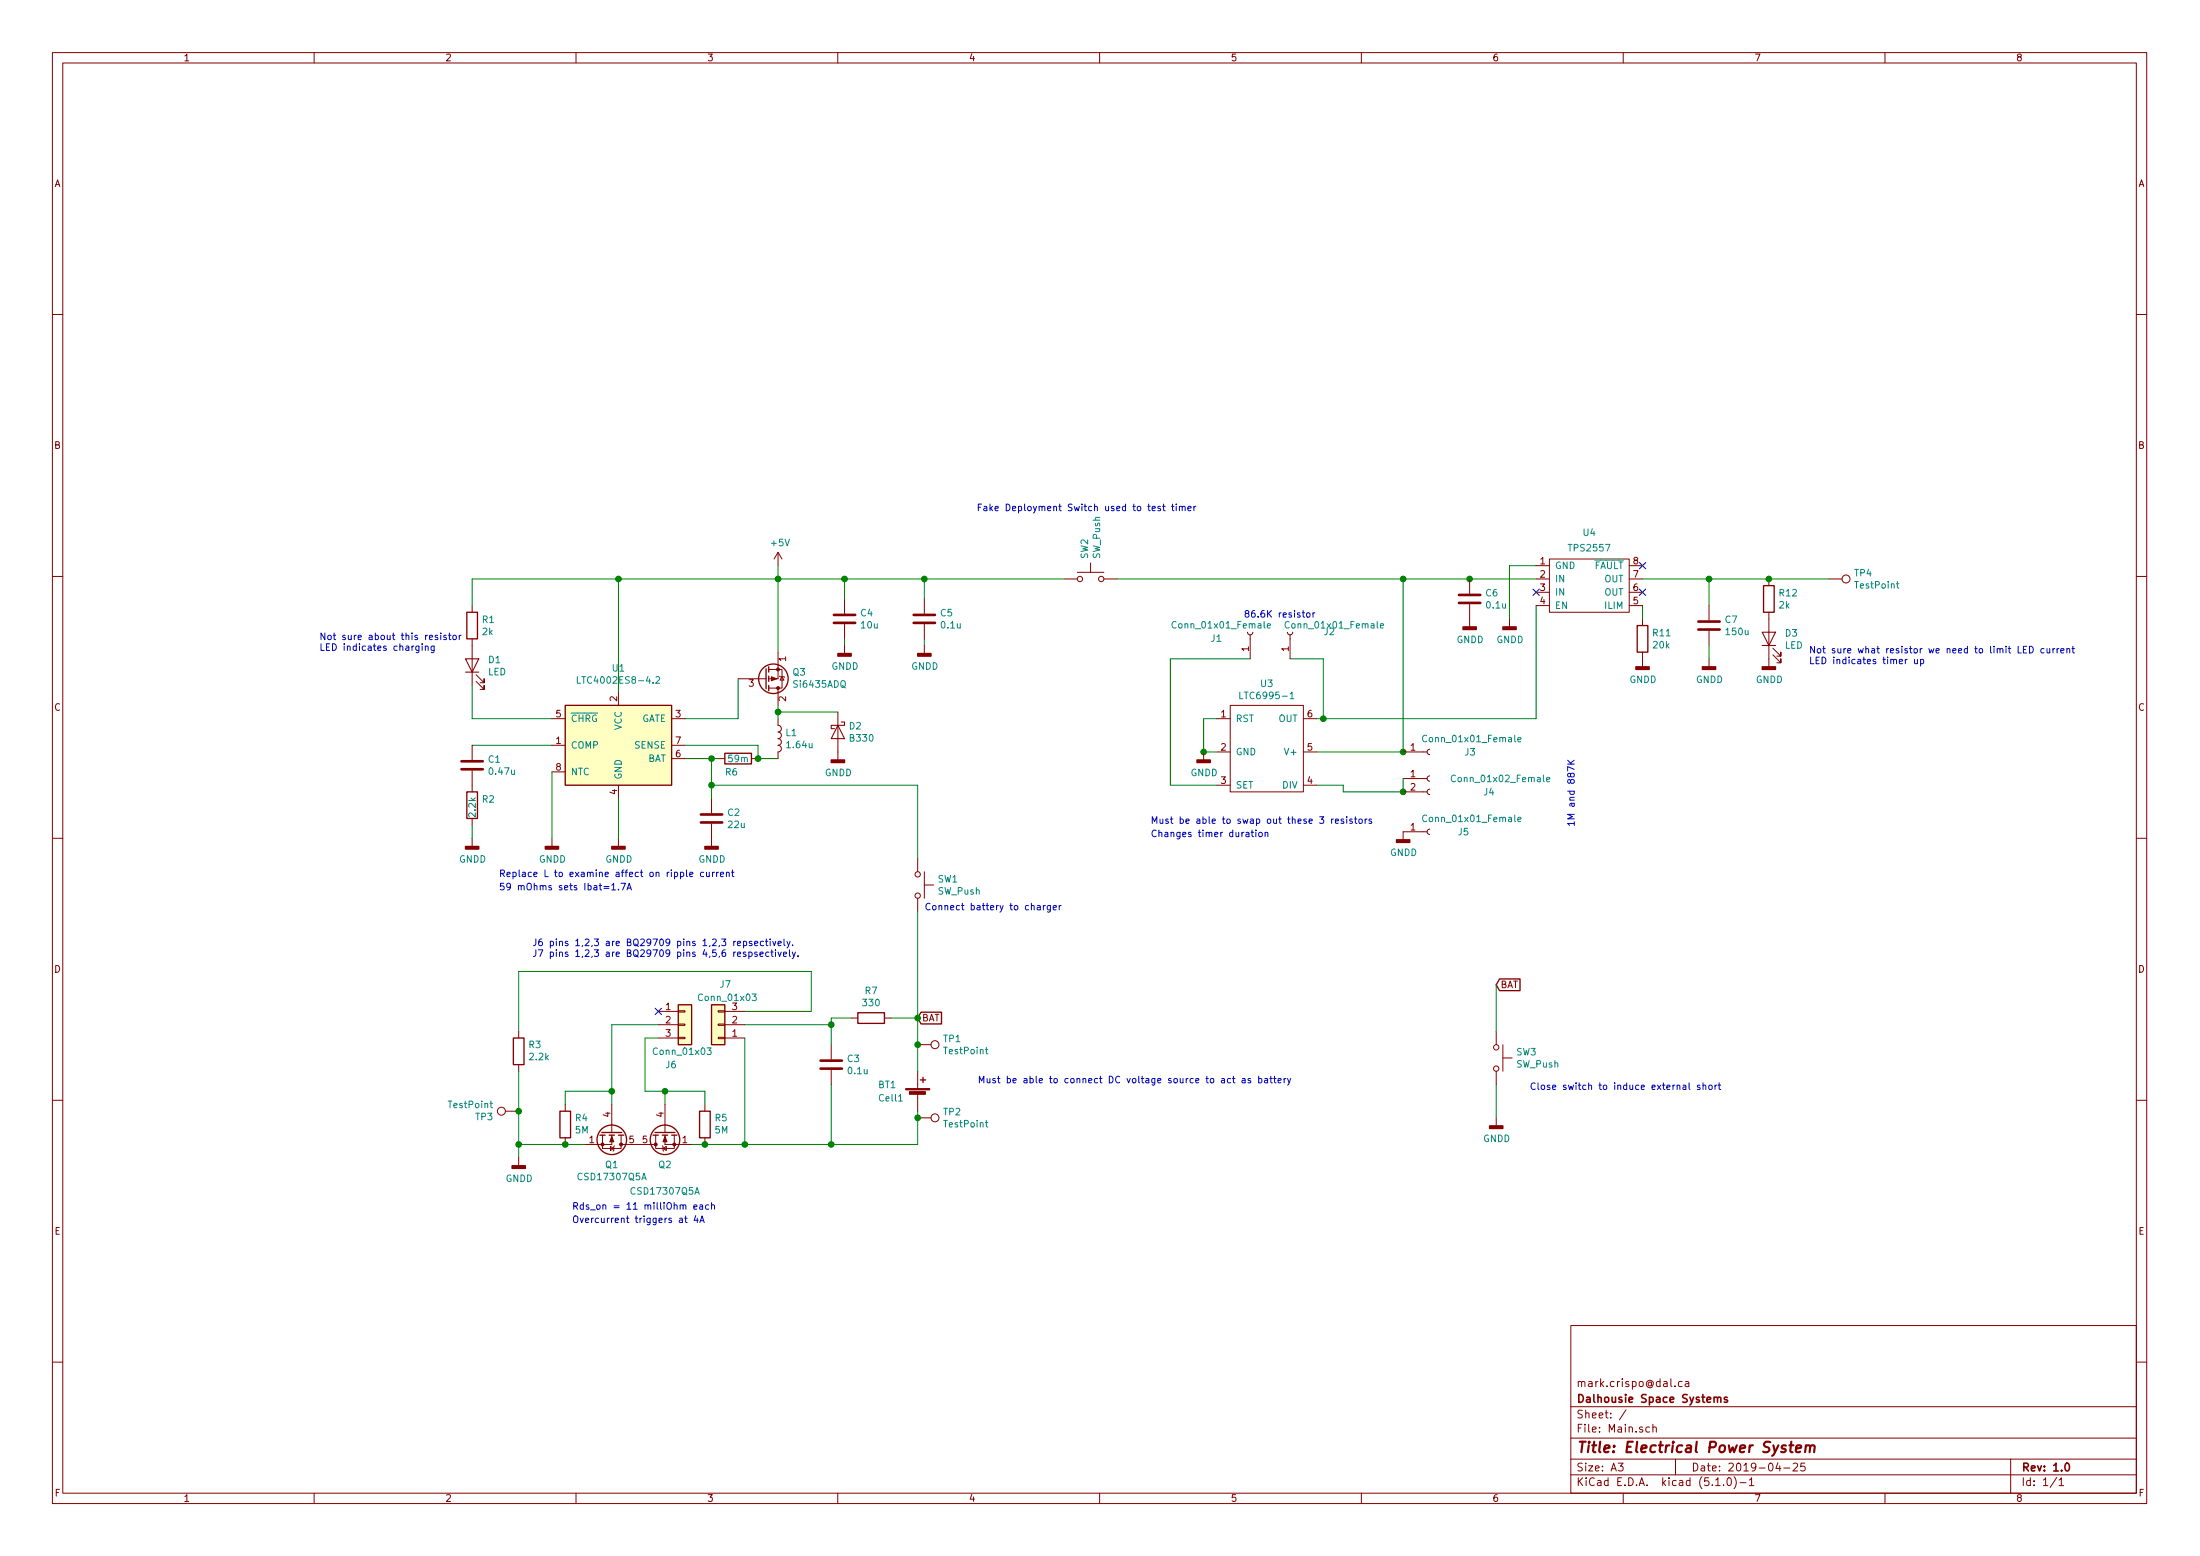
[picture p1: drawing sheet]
EESchema Schematic File Version 4
LIBS:Main-cache
EELAYER 29 0
EELAYER END
$Descr A3 16535 11693
encoding utf-8
Sheet 1 1
Title "Electrical Power System"
Date "2019-04-25"
Rev "1.0"
Comp "Dalhousie Space Systems"
Comment1 "mark.crispo@dal.ca"
Comment2 ""
Comment3 ""
Comment4 ""
$EndDescr
Connection ~ 9050 5650
$Comp
L power:GNDD #PWR010
U 1 1
P 9050 5650
F 0 "#PWR010" H 9050 5400 50  0001 C CNN
F 1 "GNDD" H 9054 5495 50  0000 C CNN
F 2 "" H 9050 5650 50  0001 C CNN
F 3 "" H 9050 5650 50  0001 C CNN
	1    9050 5650
	1    0    0    -1  
$EndComp
Wire Wire Line
	12850 4550 12850 4350
Wire Wire Line
	12350 4350 12850 4350
Wire Wire Line
	9950 5400 11550 5400
Wire Wire Line
	11550 5400 11550 4550
Wire Wire Line
	11350 4250 11550 4250
Wire Wire Line
	11350 4650 11350 4250
Connection ~ 10550 4350
NoConn ~ 11550 4450
NoConn ~ 12350 4450
Wire Wire Line
	11050 4350 11550 4350
Connection ~ 11050 4350
$Comp
L Device:R R11
U 1 1
P 12350 4800
F 0 "R11" H 12420 4846 50  0000 L CNN
F 1 "20k" H 12420 4755 50  0000 L CNN
F 2 "Resistor_SMD:R_1206_3216Metric" V 12280 4800 50  0001 C CNN
F 3 "~" H 12350 4800 50  0001 C CNN
	1    12350 4800
	1    0    0    -1  
$EndComp
$Comp
L Device:C C6
U 1 1
P 11050 4500
F 0 "C6" H 11165 4546 50  0000 L CNN
F 1 "0.1u" H 11165 4455 50  0000 L CNN
F 2 "Capacitor_SMD:C_1206_3216Metric" H 11088 4350 50  0001 C CNN
F 3 "~" H 11050 4500 50  0001 C CNN
	1    11050 4500
	1    0    0    -1  
$EndComp
$Comp
L power:GNDD #PWR012
U 1 1
P 11050 4650
F 0 "#PWR012" H 11050 4400 50  0001 C CNN
F 1 "GNDD" H 11054 4495 50  0000 C CNN
F 2 "" H 11050 4650 50  0001 C CNN
F 3 "" H 11050 4650 50  0001 C CNN
	1    11050 4650
	1    0    0    -1  
$EndComp
$Comp
L Device:C C7
U 1 1
P 12850 4700
F 0 "C7" H 12965 4746 50  0000 L CNN
F 1 "150u" H 12965 4655 50  0000 L CNN
F 2 "Capacitor_SMD:C_1206_3216Metric" H 12888 4550 50  0001 C CNN
F 3 "~" H 12850 4700 50  0001 C CNN
	1    12850 4700
	1    0    0    -1  
$EndComp
$Comp
L power:GNDD #PWR016
U 1 1
P 12850 4950
F 0 "#PWR016" H 12850 4700 50  0001 C CNN
F 1 "GNDD" H 12854 4795 50  0000 C CNN
F 2 "" H 12850 4950 50  0001 C CNN
F 3 "" H 12850 4950 50  0001 C CNN
	1    12850 4950
	1    0    0    -1  
$EndComp
Wire Wire Line
	11050 4350 10550 4350
$Comp
L power:GNDD #PWR015
U 1 1
P 12350 4950
F 0 "#PWR015" H 12350 4700 50  0001 C CNN
F 1 "GNDD" H 12354 4795 50  0000 C CNN
F 2 "" H 12350 4950 50  0001 C CNN
F 3 "" H 12350 4950 50  0001 C CNN
	1    12350 4950
	1    0    0    -1  
$EndComp
$Comp
L power:GNDD #PWR014
U 1 1
P 11350 4650
F 0 "#PWR014" H 11350 4400 50  0001 C CNN
F 1 "GNDD" H 11354 4495 50  0000 C CNN
F 2 "" H 11350 4650 50  0001 C CNN
F 3 "" H 11350 4650 50  0001 C CNN
	1    11350 4650
	1    0    0    -1  
$EndComp
Connection ~ 10550 5650
Wire Wire Line
	10550 5650 10550 4350
Wire Wire Line
	10100 5950 10550 5950
Wire Wire Line
	9900 5650 10550 5650
Wire Wire Line
	9950 5400 9900 5400
Connection ~ 9950 5400
Wire Wire Line
	9950 4950 9950 5400
Text Notes 8650 6200 0    50   ~ 0
Must be able to swap out these 3 resistors
Wire Wire Line
	8800 4950 9400 4950
Wire Wire Line
	8800 5900 8800 4950
Wire Wire Line
	9150 5900 8800 5900
Wire Wire Line
	9050 5400 9150 5400
Wire Wire Line
	9050 5650 9050 5400
Wire Wire Line
	9150 5650 9050 5650
Wire Wire Line
	10100 5900 9900 5900
Wire Wire Line
	10100 5950 10100 5900
$Comp
L Main-rescue:LTC6995-1-CustomSymbols U3
U 1 1
P 9550 5650
F 0 "U3" H 9525 6165 50  0000 C CNN
F 1 "LTC6995-1" H 9525 6074 50  0000 C CNN
F 2 "Package_TO_SOT_SMD:TSOT-23-6" H 9550 5650 50  0001 C CNN
F 3 "" H 9550 5650 50  0001 C CNN
	1    9550 5650
	1    0    0    -1  
$EndComp
Text Notes 9000 3850 2    50   ~ 0
Fake Deployment Switch used to test timer
$Comp
L Switch:SW_Push SW2
U 1 1
P 8200 4350
F 0 "SW2" V 8154 4498 50  0000 L CNN
F 1 "SW_Push" V 8245 4498 50  0000 L CNN
F 2 "Button_Switch_SMD:SW_DIP_SPSTx01_Slide_6.7x4.1mm_W6.73mm_P2.54mm_LowProfile_JPin" H 8200 4550 50  0001 C CNN
F 3 "~" H 8200 4550 50  0001 C CNN
	1    8200 4350
	1    0    0    -1  
$EndComp
Wire Wire Line
	3900 8600 3900 8700
$Comp
L power:GNDD #PWR02
U 1 1
P 3900 8700
F 0 "#PWR02" H 3900 8450 50  0001 C CNN
F 1 "GNDD" H 3904 8545 50  0000 C CNN
F 2 "" H 3900 8700 50  0001 C CNN
F 3 "" H 3900 8700 50  0001 C CNN
	1    3900 8700
	1    0    0    -1  
$EndComp
$Comp
L Device:Battery_Cell BT1
U 1 1
P 6900 8250
AR Path="/5D06CFB5" Ref="BT1"  Part="1" 
AR Path="/5D07F3FC/5D06CFB5" Ref="BT?"  Part="1" 
AR Path="/5D0A75A0/5D06CFB5" Ref="BT?"  Part="1" 
AR Path="/5D0B1FBC/5D06CFB5" Ref="BT?"  Part="1" 
AR Path="/5D0BC9BA/5D06CFB5" Ref="BT?"  Part="1" 
F 0 "BT1" H 6600 8350 50  0000 L CNN
F 1 "Cell1" H 6600 8250 50  0000 L CNN
F 2 "Battery:BatteryHolder_Keystone_1042_1x18650" V 6900 8310 50  0001 C CNN
F 3 "~" V 6900 8310 50  0001 C CNN
	1    6900 8250
	1    0    0    -1  
$EndComp
$Comp
L Device:R R7
U 1 1
P 6550 7650
AR Path="/5D06CFC4" Ref="R7"  Part="1" 
AR Path="/5D07F3FC/5D06CFC4" Ref="R?"  Part="1" 
AR Path="/5D0A75A0/5D06CFC4" Ref="R?"  Part="1" 
AR Path="/5D0B1FBC/5D06CFC4" Ref="R?"  Part="1" 
AR Path="/5D0BC9BA/5D06CFC4" Ref="R?"  Part="1" 
F 0 "R7" V 6343 7650 50  0000 C CNN
F 1 "330" V 6434 7650 50  0000 C CNN
F 2 "Resistor_SMD:R_1206_3216Metric" V 6480 7650 50  0001 C CNN
F 3 "~" H 6550 7650 50  0001 C CNN
	1    6550 7650
	0    1    1    0   
$EndComp
Wire Wire Line
	6700 7650 6900 7650
$Comp
L Device:C C3
U 1 1
P 6250 8000
AR Path="/5D06CFCC" Ref="C3"  Part="1" 
AR Path="/5D07F3FC/5D06CFCC" Ref="C?"  Part="1" 
AR Path="/5D0A75A0/5D06CFCC" Ref="C?"  Part="1" 
AR Path="/5D0B1FBC/5D06CFCC" Ref="C?"  Part="1" 
AR Path="/5D0BC9BA/5D06CFCC" Ref="C?"  Part="1" 
F 0 "C3" H 6365 8046 50  0000 L CNN
F 1 "0.1u" H 6365 7955 50  0000 L CNN
F 2 "Capacitor_SMD:C_1206_3216Metric" H 6288 7850 50  0001 C CNN
F 3 "~" H 6250 8000 50  0001 C CNN
	1    6250 8000
	1    0    0    -1  
$EndComp
Wire Wire Line
	6250 7850 6250 7700
Wire Wire Line
	6250 7650 6400 7650
Connection ~ 6250 8600
Wire Wire Line
	6250 8600 6900 8600
Wire Wire Line
	3900 7300 3900 7750
$Comp
L Device:R R3
U 1 1
P 3900 7900
AR Path="/5D06CFDC" Ref="R3"  Part="1" 
AR Path="/5D07F3FC/5D06CFDC" Ref="R?"  Part="1" 
AR Path="/5D0A75A0/5D06CFDC" Ref="R?"  Part="1" 
AR Path="/5D0B1FBC/5D06CFDC" Ref="R?"  Part="1" 
AR Path="/5D0BC9BA/5D06CFDC" Ref="R?"  Part="1" 
F 0 "R3" H 3830 7854 50  0000 R CNN
F 1 "2.2k" H 3830 7945 50  0000 R CNN
F 2 "Resistor_SMD:R_1206_3216Metric" V 3830 7900 50  0001 C CNN
F 3 "~" H 3900 7900 50  0001 C CNN
	1    3900 7900
	-1   0    0    1   
$EndComp
$Comp
L Device:R R5
U 1 1
P 5300 8450
AR Path="/5D06CFE4" Ref="R5"  Part="1" 
AR Path="/5D07F3FC/5D06CFE4" Ref="R?"  Part="1" 
AR Path="/5D0A75A0/5D06CFE4" Ref="R?"  Part="1" 
AR Path="/5D0B1FBC/5D06CFE4" Ref="R?"  Part="1" 
AR Path="/5D0BC9BA/5D06CFE4" Ref="R?"  Part="1" 
F 0 "R5" H 5230 8404 50  0000 R CNN
F 1 "5M" H 5230 8495 50  0000 R CNN
F 2 "Resistor_SMD:R_1206_3216Metric" V 5230 8450 50  0001 C CNN
F 3 "~" H 5300 8450 50  0001 C CNN
	1    5300 8450
	-1   0    0    1   
$EndComp
Wire Wire Line
	6900 8350 6900 8400
Wire Wire Line
	6250 8150 6250 8600
Wire Wire Line
	3900 8050 3900 8350
$Comp
L Device:R R4
U 1 1
P 4250 8450
AR Path="/5D06CFF0" Ref="R4"  Part="1" 
AR Path="/5D07F3FC/5D06CFF0" Ref="R?"  Part="1" 
AR Path="/5D0A75A0/5D06CFF0" Ref="R?"  Part="1" 
AR Path="/5D0B1FBC/5D06CFF0" Ref="R?"  Part="1" 
AR Path="/5D0BC9BA/5D06CFF0" Ref="R?"  Part="1" 
F 0 "R4" H 4180 8404 50  0000 R CNN
F 1 "5M" H 4180 8495 50  0000 R CNN
F 2 "Resistor_SMD:R_1206_3216Metric" V 4180 8450 50  0001 C CNN
F 3 "~" H 4250 8450 50  0001 C CNN
	1    4250 8450
	-1   0    0    1   
$EndComp
Connection ~ 4250 8600
Wire Wire Line
	4250 8600 4400 8600
Wire Wire Line
	3900 8600 4250 8600
Wire Wire Line
	4250 8300 4250 8200
Wire Wire Line
	4250 8200 4600 8200
Wire Wire Line
	4600 8200 4600 8300
Wire Wire Line
	5300 8300 5300 8200
Wire Wire Line
	5300 8200 5000 8200
Wire Wire Line
	5000 8200 5000 8300
Text Notes 4300 9100 0    50   ~ 0
Rds_on = 11 milliOhm each
Text Notes 4300 9200 0    50   ~ 0
Overcurrent triggers at 4A
Connection ~ 5300 8600
Wire Wire Line
	5300 8600 5200 8600
Wire Wire Line
	6900 7650 6900 7850
Connection ~ 3900 8600
$Comp
L Device:R R?
U 1 1
P 5550 5700
AR Path="/5CF0B678/5D084F67" Ref="R?"  Part="1" 
AR Path="/5D084F67" Ref="R6"  Part="1" 
F 0 "R6" V 5650 5650 50  0000 C CNN
F 1 "59m" V 5550 5700 50  0000 C CNN
F 2 "Resistor_SMD:R_1206_3216Metric" V 5480 5700 50  0001 C CNN
F 3 "~" H 5550 5700 50  0001 C CNN
	1    5550 5700
	0    1    1    0   
$EndComp
Wire Wire Line
	5700 5600 5700 5700
Wire Wire Line
	5150 5600 5700 5600
Wire Wire Line
	5150 5700 5350 5700
Connection ~ 5350 5700
Wire Wire Line
	5350 5700 5400 5700
$Comp
L Device:C C2
U 1 1
P 5350 6150
F 0 "C2" H 5465 6196 50  0000 L CNN
F 1 "22u" H 5465 6105 50  0000 L CNN
F 2 "Capacitor_SMD:C_1206_3216Metric" H 5388 6000 50  0001 C CNN
F 3 "~" H 5350 6150 50  0001 C CNN
	1    5350 6150
	1    0    0    -1  
$EndComp
$Comp
L Device:L L?
U 1 1
P 5850 5550
AR Path="/5CF0B678/5D084F78" Ref="L?"  Part="1" 
AR Path="/5D084F78" Ref="L1"  Part="1" 
F 0 "L1" H 5903 5596 50  0000 L CNN
F 1 "1.64u" H 5903 5505 50  0000 L CNN
F 2 "Inductor_SMD:L_1206_3216Metric" H 5850 5550 50  0001 C CNN
F 3 "~" H 5850 5550 50  0001 C CNN
	1    5850 5550
	1    0    0    -1  
$EndComp
Connection ~ 5700 5700
$Comp
L Device:Q_PMOS_SDG Q3
U 1 1
P 5750 5100
F 0 "Q3" H 5956 5054 50  0000 L CNN
F 1 "Si6435ADQ" H 5956 5145 50  0000 L CNN
F 2 "Package_SO:TSSOP-8_4.4x3mm_P0.65mm" H 5950 5200 50  0001 C CNN
F 3 "~" H 5750 5100 50  0001 C CNN
	1    5750 5100
	1    0    0    1   
$EndComp
Wire Wire Line
	5700 5700 5850 5700
Wire Wire Line
	5150 5400 5550 5400
Wire Wire Line
	5850 5300 5850 5350
Connection ~ 5850 5350
Wire Wire Line
	5850 5350 5850 5400
Wire Wire Line
	5550 5100 5550 5400
Wire Wire Line
	5850 5350 6300 5350
Wire Wire Line
	4150 5600 3550 5600
$Comp
L Device:C C1
U 1 1
P 3550 5750
F 0 "C1" H 3665 5796 50  0000 L CNN
F 1 "0.47u" H 3665 5705 50  0000 L CNN
F 2 "Capacitor_SMD:C_1206_3216Metric" H 3588 5600 50  0001 C CNN
F 3 "~" H 3550 5750 50  0001 C CNN
	1    3550 5750
	1    0    0    -1  
$EndComp
$Comp
L Device:R R2
U 1 1
P 3550 6050
F 0 "R2" H 3620 6096 50  0000 L CNN
F 1 "2.2k" V 3550 5950 50  0000 L CNN
F 2 "Resistor_SMD:R_1206_3216Metric" V 3480 6050 50  0001 C CNN
F 3 "~" H 3550 6050 50  0001 C CNN
	1    3550 6050
	1    0    0    -1  
$EndComp
$Comp
L Device:C C4
U 1 1
P 6350 4650
F 0 "C4" H 6465 4696 50  0000 L CNN
F 1 "10u" H 6465 4605 50  0000 L CNN
F 2 "Capacitor_SMD:C_1206_3216Metric" H 6388 4500 50  0001 C CNN
F 3 "~" H 6350 4650 50  0001 C CNN
	1    6350 4650
	1    0    0    -1  
$EndComp
$Comp
L Device:C C5
U 1 1
P 6950 4650
F 0 "C5" H 7065 4696 50  0000 L CNN
F 1 "0.1u" H 7065 4605 50  0000 L CNN
F 2 "Capacitor_SMD:C_1206_3216Metric" H 6988 4500 50  0001 C CNN
F 3 "~" H 6950 4650 50  0001 C CNN
	1    6950 4650
	1    0    0    -1  
$EndComp
Wire Wire Line
	4650 5200 4650 4350
Wire Wire Line
	4650 4350 5850 4350
Wire Wire Line
	6950 4350 6950 4500
Wire Wire Line
	6350 4500 6350 4350
Connection ~ 6350 4350
Wire Wire Line
	6350 4350 6950 4350
Wire Wire Line
	5850 4900 5850 4350
Connection ~ 5850 4350
Wire Wire Line
	5850 4350 6350 4350
Wire Wire Line
	6950 4850 6950 4800
Wire Wire Line
	6350 4850 6350 4800
$Comp
L power:GNDD #PWR?
U 1 1
P 3550 6300
AR Path="/5CF0B678/5D084FB6" Ref="#PWR?"  Part="1" 
AR Path="/5D084FB6" Ref="#PWR01"  Part="1" 
F 0 "#PWR01" H 3550 6050 50  0001 C CNN
F 1 "GNDD" H 3554 6145 50  0000 C CNN
F 2 "" H 3550 6300 50  0001 C CNN
F 3 "" H 3550 6300 50  0001 C CNN
	1    3550 6300
	1    0    0    -1  
$EndComp
$Comp
L power:GNDD #PWR08
U 1 1
P 6350 4850
F 0 "#PWR08" H 6350 4600 50  0001 C CNN
F 1 "GNDD" H 6354 4695 50  0000 C CNN
F 2 "" H 6350 4850 50  0001 C CNN
F 3 "" H 6350 4850 50  0001 C CNN
	1    6350 4850
	1    0    0    -1  
$EndComp
$Comp
L power:GNDD #PWR09
U 1 1
P 6950 4850
F 0 "#PWR09" H 6950 4600 50  0001 C CNN
F 1 "GNDD" H 6954 4695 50  0000 C CNN
F 2 "" H 6950 4850 50  0001 C CNN
F 3 "" H 6950 4850 50  0001 C CNN
	1    6950 4850
	1    0    0    -1  
$EndComp
Wire Wire Line
	5350 5700 5350 5900
$Comp
L power:GNDD #PWR?
U 1 1
P 4650 6300
AR Path="/5CF0B678/5D084FC9" Ref="#PWR?"  Part="1" 
AR Path="/5D084FC9" Ref="#PWR04"  Part="1" 
F 0 "#PWR04" H 4650 6050 50  0001 C CNN
F 1 "GNDD" H 4654 6145 50  0000 C CNN
F 2 "" H 4650 6300 50  0001 C CNN
F 3 "" H 4650 6300 50  0001 C CNN
	1    4650 6300
	1    0    0    -1  
$EndComp
$Comp
L power:GNDD #PWR05
U 1 1
P 5350 6300
F 0 "#PWR05" H 5350 6050 50  0001 C CNN
F 1 "GNDD" H 5354 6145 50  0000 C CNN
F 2 "" H 5350 6300 50  0001 C CNN
F 3 "" H 5350 6300 50  0001 C CNN
	1    5350 6300
	1    0    0    -1  
$EndComp
$Comp
L power:GNDD #PWR07
U 1 1
P 6300 5650
F 0 "#PWR07" H 6300 5400 50  0001 C CNN
F 1 "GNDD" H 6304 5495 50  0000 C CNN
F 2 "" H 6300 5650 50  0001 C CNN
F 3 "" H 6300 5650 50  0001 C CNN
	1    6300 5650
	1    0    0    -1  
$EndComp
Wire Wire Line
	5350 5900 6900 5900
Connection ~ 5350 5900
Wire Wire Line
	5350 5900 5350 6000
$Comp
L power:GNDD #PWR?
U 1 1
P 4150 6300
AR Path="/5CF0B678/5D09FB48" Ref="#PWR?"  Part="1" 
AR Path="/5D09FB48" Ref="#PWR03"  Part="1" 
F 0 "#PWR03" H 4150 6050 50  0001 C CNN
F 1 "GNDD" H 4154 6145 50  0000 C CNN
F 2 "" H 4150 6300 50  0001 C CNN
F 3 "" H 4150 6300 50  0001 C CNN
	1    4150 6300
	1    0    0    -1  
$EndComp
$Comp
L power:+5V #PWR06
U 1 1
P 5850 4250
F 0 "#PWR06" H 5850 4100 50  0001 C CNN
F 1 "+5V" H 5865 4423 50  0000 C CNN
F 2 "" H 5850 4250 50  0001 C CNN
F 3 "" H 5850 4250 50  0001 C CNN
	1    5850 4250
	1    0    0    -1  
$EndComp
Wire Wire Line
	5850 4250 5850 4350
$Comp
L Battery_Management:LTC4002ES8-4.2 U?
U 1 1
P 4650 5600
AR Path="/5CF0B678/5D084F61" Ref="U?"  Part="1" 
AR Path="/5D084F61" Ref="U1"  Part="1" 
F 0 "U1" H 4650 6181 50  0000 C CNN
F 1 "LTC4002ES8-4.2" H 4650 6090 50  0000 C CNN
F 2 "Package_SO:SOIC-8_3.9x4.9mm_P1.27mm" H 4650 5150 50  0001 C CNN
F 3 "https://www.analog.com/media/en/technical-documentation/data-sheets/4002f.pdf" H 4250 5950 50  0001 C CNN
	1    4650 5600
	1    0    0    -1  
$EndComp
Wire Wire Line
	4650 6300 4650 6000
Wire Wire Line
	4150 5800 4150 6300
Wire Wire Line
	3550 6300 3550 6200
Wire Wire Line
	8000 4350 6950 4350
Connection ~ 6950 4350
Wire Wire Line
	8400 4350 10550 4350
Wire Wire Line
	13300 4350 12850 4350
Connection ~ 12850 4350
NoConn ~ 12350 4250
$Comp
L Device:R R12
U 1 1
P 13300 4500
F 0 "R12" H 13370 4546 50  0000 L CNN
F 1 "2k" H 13370 4455 50  0000 L CNN
F 2 "Resistor_SMD:R_1206_3216Metric" V 13230 4500 50  0001 C CNN
F 3 "~" H 13300 4500 50  0001 C CNN
	1    13300 4500
	1    0    0    -1  
$EndComp
$Comp
L Device:LED D3
U 1 1
P 13300 4800
F 0 "D3" V 13339 4683 50  0000 R CNN
F 1 "LED" V 13248 4683 50  0000 R CNN
F 2 "LED_SMD:LED_1206_3216Metric" H 13300 4800 50  0001 C CNN
F 3 "~" H 13300 4800 50  0001 C CNN
	1    13300 4800
	0    -1   -1   0   
$EndComp
$Comp
L power:GNDD #PWR017
U 1 1
P 13300 4950
F 0 "#PWR017" H 13300 4700 50  0001 C CNN
F 1 "GNDD" H 13304 4795 50  0000 C CNN
F 2 "" H 13300 4950 50  0001 C CNN
F 3 "" H 13300 4950 50  0001 C CNN
	1    13300 4950
	1    0    0    -1  
$EndComp
Wire Wire Line
	12350 4650 12350 4550
Wire Wire Line
	12850 4950 12850 4850
Wire Wire Line
	3550 5400 4150 5400
Text GLabel 6900 7650 2    50   Input ~ 0
BAT
$Comp
L Connector:TestPoint TP1
U 1 1
P 6900 7850
F 0 "TP1" V 6854 8038 50  0000 L CNN
F 1 "TestPoint" V 6945 8038 50  0000 L CNN
F 2 "Connector_PinHeader_2.00mm:PinHeader_1x01_P2.00mm_Vertical" H 7100 7850 50  0001 C CNN
F 3 "~" H 7100 7850 50  0001 C CNN
	1    6900 7850
	0    1    1    0   
$EndComp
Connection ~ 6900 7850
Wire Wire Line
	6900 7850 6900 8050
$Comp
L Connector:TestPoint TP2
U 1 1
P 6900 8400
F 0 "TP2" V 6854 8588 50  0000 L CNN
F 1 "TestPoint" V 6945 8588 50  0000 L CNN
F 2 "Connector_PinHeader_2.00mm:PinHeader_1x01_P2.00mm_Vertical" H 7100 8400 50  0001 C CNN
F 3 "~" H 7100 8400 50  0001 C CNN
	1    6900 8400
	0    1    1    0   
$EndComp
Connection ~ 6900 8400
Wire Wire Line
	6900 8400 6900 8600
Text Notes 7350 8150 0    50   ~ 0
Must be able to connect DC voltage source to act as battery
Text GLabel 11250 7400 2    50   Input ~ 0
BAT
$Comp
L Switch:SW_Push SW3
U 1 1
P 11250 7950
F 0 "SW3" V 11204 8098 50  0000 L CNN
F 1 "SW_Push" V 11295 8098 50  0000 L CNN
F 2 "Button_Switch_SMD:SW_DIP_SPSTx01_Slide_6.7x4.1mm_W6.73mm_P2.54mm_LowProfile_JPin" H 11250 8150 50  0001 C CNN
F 3 "~" H 11250 8150 50  0001 C CNN
	1    11250 7950
	0    1    1    0   
$EndComp
Wire Wire Line
	11250 7750 11250 7400
Wire Wire Line
	11250 8150 11250 8400
$Comp
L power:GNDD #PWR013
U 1 1
P 11250 8400
F 0 "#PWR013" H 11250 8150 50  0001 C CNN
F 1 "GNDD" H 11254 8245 50  0000 C CNN
F 2 "" H 11250 8400 50  0001 C CNN
F 3 "" H 11250 8400 50  0001 C CNN
	1    11250 8400
	1    0    0    -1  
$EndComp
Text Notes 11500 8200 0    50   ~ 0
Close switch to induce external short
$Comp
L Switch:SW_Push SW1
U 1 1
P 6900 6650
F 0 "SW1" V 6854 6798 50  0000 L CNN
F 1 "SW_Push" V 6945 6798 50  0000 L CNN
F 2 "Button_Switch_SMD:SW_DIP_SPSTx01_Slide_6.7x4.1mm_W6.73mm_P2.54mm_LowProfile_JPin" H 6900 6850 50  0001 C CNN
F 3 "~" H 6900 6850 50  0001 C CNN
	1    6900 6650
	0    1    1    0   
$EndComp
Wire Wire Line
	6900 7650 6900 6850
Connection ~ 6900 7650
Wire Wire Line
	6900 6450 6900 5900
Text Notes 6950 6850 0    50   ~ 0
Connect battery to charger
Text Notes 8650 6300 0    50   ~ 0
Changes timer duration
Text Notes 13600 5000 0    50   ~ 0
Not sure what resistor we need to limit LED current\nLED indicates timer up
$Comp
L Device:R R1
U 1 1
P 3550 4700
F 0 "R1" H 3620 4746 50  0000 L CNN
F 1 "2k" H 3620 4655 50  0000 L CNN
F 2 "Resistor_SMD:R_1206_3216Metric" V 3480 4700 50  0001 C CNN
F 3 "~" H 3550 4700 50  0001 C CNN
	1    3550 4700
	1    0    0    -1  
$EndComp
$Comp
L Device:LED D1
U 1 1
P 3550 5000
F 0 "D1" V 3589 4883 50  0000 R CNN
F 1 "LED" V 3498 4883 50  0000 R CNN
F 2 "LED_SMD:LED_1206_3216Metric" H 3550 5000 50  0001 C CNN
F 3 "~" H 3550 5000 50  0001 C CNN
	1    3550 5000
	0    -1   -1   0   
$EndComp
Wire Wire Line
	3550 4550 3550 4350
Wire Wire Line
	3550 4350 4650 4350
Connection ~ 4650 4350
Wire Wire Line
	3550 5150 3550 5400
Text Notes 2400 4900 0    50   ~ 0
Not sure about this resistor\nLED indicates charging
Text Notes 3750 6600 0    50   ~ 0
Replace L to examine affect on ripple current
Text Notes 3750 6700 0    50   ~ 0
59 mOhms sets Ibat=1.7A
$Comp
L Transistor_FET:CSD17307Q5A Q1
U 1 1
P 4600 8500
F 0 "Q1" V 4851 8500 50  0000 C CNN
F 1 "CSD17307Q5A" V 4942 8500 50  0000 C CNN
F 2 "Package_TO_SOT_SMD:TDSON-8-1" H 4800 8425 50  0001 L CIN
F 3 "http://www.ti.com/lit/gpn/csd17307q5a" V 4600 8500 50  0001 L CNN
	1    4600 8500
	0    1    1    0   
$EndComp
$Comp
L Transistor_FET:CSD17307Q5A Q2
U 1 1
P 5000 8500
F 0 "Q2" V 5251 8500 50  0000 C CNN
F 1 "CSD17307Q5A" V 5450 8500 50  0000 C CNN
F 2 "Package_TO_SOT_SMD:TDSON-8-1" H 5200 8425 50  0001 L CIN
F 3 "http://www.ti.com/lit/gpn/csd17307q5a" V 5000 8500 50  0001 L CNN
	1    5000 8500
	0    -1   1    0   
$EndComp
$Comp
L Connector:TestPoint TP3
U 1 1
P 3900 8350
F 0 "TP3" V 3854 8538 50  0000 L CNN
F 1 "TestPoint" V 3945 8538 50  0000 L CNN
F 2 "Connector_PinHeader_2.00mm:PinHeader_1x01_P2.00mm_Vertical" H 4100 8350 50  0001 C CNN
F 3 "~" H 4100 8350 50  0001 C CNN
	1    3900 8350
	0    -1   -1   0   
$EndComp
Connection ~ 3900 8350
Wire Wire Line
	3900 8350 3900 8600
$Comp
L Connector:Conn_01x01_Female J1
U 1 1
P 9400 4750
F 0 "J1" V 9350 5050 50  0000 R CNN
F 1 "Conn_01x01_Female" V 9450 5350 50  0000 R CNN
F 2 "Connector_PinSocket_2.00mm:PinSocket_1x01_P2.00mm_Vertical" H 9400 4750 50  0001 C CNN
F 3 "~" H 9400 4750 50  0001 C CNN
	1    9400 4750
	0    -1   -1   0   
$EndComp
Wire Wire Line
	9700 4950 9950 4950
$Comp
L Connector:Conn_01x01_Female J2
U 1 1
P 9700 4750
F 0 "J2" V 9700 4500 50  0000 R CNN
F 1 "Conn_01x01_Female" V 9750 4800 50  0000 R CNN
F 2 "Connector_PinSocket_2.00mm:PinSocket_1x01_P2.00mm_Vertical" H 9700 4750 50  0001 C CNN
F 3 "~" H 9700 4750 50  0001 C CNN
	1    9700 4750
	0    -1   -1   0   
$EndComp
Text Notes 9350 4650 0    50   ~ 0
86.6K resistor
Connection ~ 10550 5950
$Comp
L power:GNDD #PWR011
U 1 1
P 10550 6250
F 0 "#PWR011" H 10550 6000 50  0001 C CNN
F 1 "GNDD" H 10554 6095 50  0000 C CNN
F 2 "" H 10550 6250 50  0001 C CNN
F 3 "" H 10550 6250 50  0001 C CNN
	1    10550 6250
	1    0    0    -1  
$EndComp
$Comp
L Connector:Conn_01x01_Female J3
U 1 1
P 10750 5650
F 0 "J3" H 11100 5650 50  0000 R CNN
F 1 "Conn_01x01_Female" H 11450 5750 50  0000 R CNN
F 2 "Connector_PinSocket_2.00mm:PinSocket_1x01_P2.00mm_Vertical" H 10750 5650 50  0001 C CNN
F 3 "~" H 10750 5650 50  0001 C CNN
	1    10750 5650
	1    0    0    -1  
$EndComp
$Comp
L Connector:Conn_01x02_Female J4
U 1 1
P 10750 5850
F 0 "J4" H 11150 5750 50  0000 L CNN
F 1 "Conn_01x02_Female" H 10900 5850 50  0000 L CNN
F 2 "Connector_PinSocket_2.00mm:PinSocket_1x02_P2.00mm_Vertical" H 10750 5850 50  0001 C CNN
F 3 "~" H 10750 5850 50  0001 C CNN
	1    10750 5850
	1    0    0    -1  
$EndComp
Wire Wire Line
	10550 5850 10550 5950
$Comp
L Connector:Conn_01x01_Female J5
U 1 1
P 10750 6250
F 0 "J5" H 11050 6250 50  0000 R CNN
F 1 "Conn_01x01_Female" H 11450 6350 50  0000 R CNN
F 2 "Connector_PinSocket_2.00mm:PinSocket_1x01_P2.00mm_Vertical" H 10750 6250 50  0001 C CNN
F 3 "~" H 10750 6250 50  0001 C CNN
	1    10750 6250
	1    0    0    -1  
$EndComp
Text Notes 11850 5700 3    50   ~ 0
1M and 887K\n
$Comp
L Diode:B330 D2
U 1 1
P 6300 5500
F 0 "D2" V 6254 5579 50  0000 L CNN
F 1 "B330" V 6345 5579 50  0000 L CNN
F 2 "Diode_SMD:D_SMC" H 6300 5325 50  0001 C CNN
F 3 "http://www.jameco.com/Jameco/Products/ProdDS/1538777.pdf" H 6300 5500 50  0001 C CNN
	1    6300 5500
	0    1    1    0   
$EndComp
$Comp
L Main-rescue:TPS2557-CustomSymbols U4
U 1 1
P 11950 4150
F 0 "U4" H 11950 4300 50  0000 C CNN
F 1 "TPS2557" H 11950 4184 50  0000 C CNN
F 2 "tps2557:TPS2557" H 11950 4150 50  0001 C CNN
F 3 "" H 11950 4150 50  0001 C CNN
	1    11950 4150
	1    0    0    -1  
$EndComp
$Comp
L Connector_Generic:Conn_01x03 J6
U 1 1
P 5150 7700
F 0 "J6" H 5000 7400 50  0000 L CNN
F 1 "Conn_01x03" H 4900 7500 50  0000 L CNN
F 2 "Connector_PinSocket_2.54mm:PinSocket_1x03_P2.54mm_Vertical" H 5150 7700 50  0001 C CNN
F 3 "~" H 5150 7700 50  0001 C CNN
	1    5150 7700
	1    0    0    -1  
$EndComp
Wire Wire Line
	3900 7300 6100 7300
Wire Wire Line
	5000 8200 4850 8200
Wire Wire Line
	4850 8200 4850 7800
Wire Wire Line
	4850 7800 4950 7800
Connection ~ 5000 8200
Wire Wire Line
	4600 8200 4600 7700
Wire Wire Line
	4600 7700 4950 7700
Connection ~ 4600 8200
Wire Wire Line
	6100 7600 5600 7600
Wire Wire Line
	6100 7300 6100 7600
Wire Wire Line
	5600 7700 6250 7700
Connection ~ 6250 7700
Wire Wire Line
	6250 7700 6250 7650
Wire Wire Line
	5300 8600 5600 8600
$Comp
L Connector_Generic:Conn_01x03 J7
U 1 1
P 5400 7700
F 0 "J7" H 5300 7400 50  0000 L CNN
F 1 "Conn_01x03" H 5100 7500 50  0000 L CNN
F 2 "Connector_PinSocket_2.54mm:PinSocket_1x03_P2.54mm_Vertical" H 5400 7700 50  0001 C CNN
F 3 "~" H 5400 7700 50  0001 C CNN
	1    5400 7700
	-1   0    0    1   
$EndComp
Wire Wire Line
	5600 7800 5600 8600
Connection ~ 5600 8600
Wire Wire Line
	5600 8600 6250 8600
NoConn ~ 4950 7600
Text Notes 4000 7200 0    50   ~ 0
J6 pins 1,2,3 are BQ29709 pins 1,2,3 repsectively.\nJ7 pins 1,2,3 are BQ29709 pins 4,5,6 respsectively.
$Comp
L Connector:TestPoint TP4
U 1 1
P 13750 4350
F 0 "TP4" V 13704 4538 50  0000 L CNN
F 1 "TestPoint" V 13795 4538 50  0000 L CNN
F 2 "Connector_PinHeader_2.00mm:PinHeader_1x01_P2.00mm_Vertical" H 13950 4350 50  0001 C CNN
F 3 "~" H 13950 4350 50  0001 C CNN
	1    13750 4350
	0    1    1    0   
$EndComp
Wire Wire Line
	13300 4350 13750 4350
Connection ~ 13300 4350
$EndSCHEMATC
